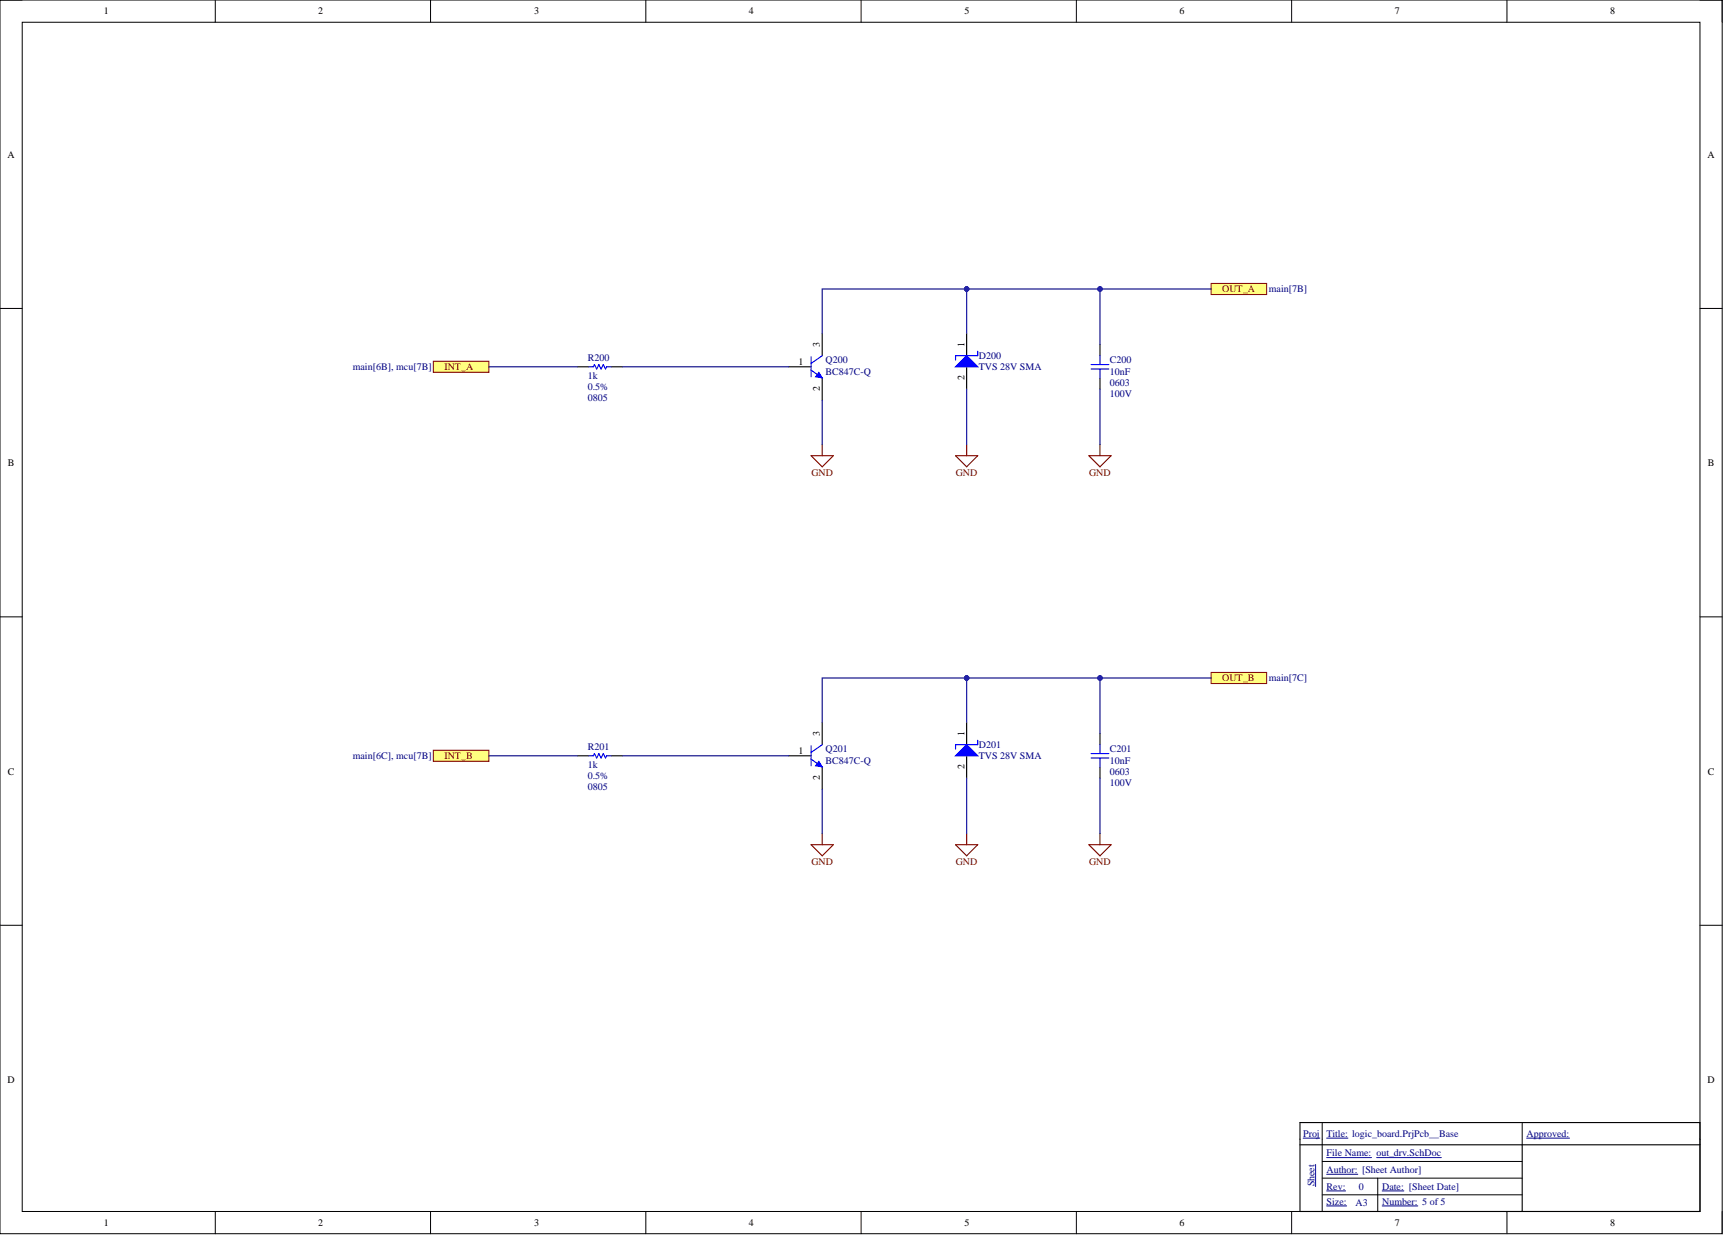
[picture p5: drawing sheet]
<svg xmlns="http://www.w3.org/2000/svg" width="393mm" height="282mm" viewBox="0 0 393 282" stroke-linecap="round" stroke-linejoin="round" font-family="sans-serif">
<g fill="none" stroke="#000" stroke-width=".23">
<path d="M0 0h392.7v281.3h-392.7zM0 0h5.1M5.1 5.1h382.5v271.2h-382.5zM49.1 0v5.1M98.2 0v5.1M147.3 0v5.1M196.4 0v5.1M245.4 0v5.1M294.5 0v5.1M343.6 0v5.1M387.6 0h5.1v5.1M0 70.3h5.1"/>
<path d="M387.6 70.3h5.1M0 140.7h5.1M387.6 140.7h5.1M0 211h5.1M387.6 211h5.1M301.5 256v20.3M347.1 256v5.1M49.1 276.3v5M98.2 276.3v5M147.3 276.3v5M196.4 276.3v5M245.4 276.3v5"/>
<path d="M294.5 276.3v5M301.5 268.7h45.6M301.5 264.9h45.6M301.5 272.5h45.6M314.2 268.7v7.6M343.6 276.3v5M392.7 276.3v5"/>
</g>
<path d="M297.2 259.6h3.8M302.5 259.6h4.9M348.1 259.6h9.8M300 265.6v5M302.5 264h10.2M302.5 271.6h4.3M302.5 275h4.6M302.5 267.8h7.1M313.9 264h14.8M315.2 271.6h4.9M315.2 275h8.1" fill="none" stroke="#000080" stroke-width=".23"/>
<path d="M296.4 256h91.2v20.3h-91.2zM296.4 261.1h91.2M347.1 261.1v15.2" fill="none" stroke="#000" stroke-width=".25"/>
<path d="M98.8 82.4h12.7v2.5h-12.7z" fill-rule="evenodd" fill="#ffff80"/>
<path d="M98.8 82.4h12.7v2.5h-12.7z" fill="none" stroke="#800000" stroke-width=".23"/>
<path d="M98.8 171.1h12.7v2.5h-12.7z" fill-rule="evenodd" fill="#ffff80"/>
<path d="M98.8 171.1h12.7v2.5h-12.7z" fill="none" stroke="#800000" stroke-width=".23"/>
<path d="M276.2 64.6h12.6v2.6h-12.6z" fill-rule="evenodd" fill="#ffff80"/>
<path d="M276.2 64.6h12.6v2.6h-12.6z" fill="none" stroke="#800000" stroke-width=".23"/>
<path d="M276.2 153.4h12.6v2.5h-12.6z" fill-rule="evenodd" fill="#ffff80"/>
<path d="M276.2 153.4h12.6v2.5h-12.6z" fill="none" stroke="#800000" stroke-width=".23"/>
<path d="M187.5 76v5.1M179.9 83.6h5.1M187.5 86.2v5.1" fill="none" stroke="#000" stroke-width=".25"/>
<path d="M185 84.4l2.5 1.8M185 81.4v4.5M187.5 81.1l-2.5 1.8" fill="none" stroke="#00f" stroke-width=".25"/>
<path d="M186.7 84.9l.8 1.3-1.5-.3z" fill="#00f"/>
<path d="M186.7 84.9l.8 1.3-1.5-.3z" fill="none" stroke="#00f" stroke-width=".23"/>
<path d="M185 103.9h5l-2.5 2.6zM187.5 101.4v2.5M248.3 103.9h5.1l-2.6 2.6zM250.8 101.4v2.5" fill="none" stroke="#800000" stroke-width=".25"/>
<path d="M220.4 76v5.1M250.8 78.6v2.5M131.7 83.6h2.6M139.3 83.6h2.6M220.4 83.6v5.1M250.8 86.2v2.5" fill="none" stroke="#000" stroke-width=".25"/>
<path d="M134.3 83.6h1l.2-.5 .6 1.1 .5-1.1 .5 1.1 .5-1.1 .5 1.1 .2-.6h1M248.8 84.2h4.1M248.8 83.1h4.1M250.8 81.1v2M250.8 84.2v2" fill="none" stroke="#00f" stroke-width=".25"/>
<path d="M220.4 81.1l2.6 2.5h-5.1z" fill="#00f"/>
<path d="M220.4 81.1l2.6 2.5h-5.1zM223 80.1v1h-5.1v1M185 173.1l2.5 1.8M185 170.1v4.5M187.5 169.8l-2.5 1.8" fill="none" stroke="#00f" stroke-width=".25"/>
<path d="M217.9 103.9h5.1l-2.6 2.6zM220.4 101.4v2.5" fill="none" stroke="#800000" stroke-width=".25"/>
<path d="M179.9 172.4h5.1M187.5 164.8v5M187.5 174.9v5.1" fill="none" stroke="#000" stroke-width=".25"/>
<path d="M186.7 173.6l.8 1.3-1.5-.3z" fill="#00f"/>
<path d="M186.7 173.6l.8 1.3-1.5-.3z" fill="none" stroke="#00f" stroke-width=".23"/>
<path d="M185 192.6h5l-2.5 2.6zM187.5 190.1v2.5M248.3 192.6h5.1l-2.6 2.6zM250.8 190.1v2.5" fill="none" stroke="#800000" stroke-width=".25"/>
<path d="M131.7 172.4h2.6M139.3 172.4h2.6M220.4 164.8v5M220.4 172.4v5M250.8 167.3v2.5M250.8 174.9v2.5" fill="none" stroke="#000" stroke-width=".25"/>
<path d="M134.3 172.4h1l.2-.5 .6 1 .5-1 .5 1 .5-1 .5 1 .2-.5h1M248.8 172.9h4.1M248.8 171.9h4.1M250.8 169.8v2.1M250.8 172.9v2" fill="none" stroke="#00f" stroke-width=".25"/>
<path d="M220.4 169.8l2.6 2.6h-5.1z" fill="#00f"/>
<path d="M220.4 169.8l2.6 2.6h-5.1zM223 168.8v1h-5.1v1" fill="none" stroke="#00f" stroke-width=".25"/>
<path d="M217.9 192.6h5.1l-2.6 2.6zM220.4 190.1v2.5" fill="none" stroke="#800000" stroke-width=".25"/>
<path d="M220.4 65.9v10.1M111.5 83.6h20.2M141.9 83.6h38M187.5 91.3v10.1M220.4 88.7v12.7M250.8 88.7v12.7" fill="none" stroke="#000080" stroke-width=".25"/>
<circle cx="220.4" cy="65.9" r=".51" fill="#000080"/>
<circle cx="220.4" cy="65.9" r=".51" fill="none" stroke="#000080" stroke-width=".23"/>
<path d="M250.8 65.9h25.4" fill="none" stroke="#000080" stroke-width=".25"/>
<circle cx="250.8" cy="65.9" r=".51" fill="#000080"/>
<circle cx="250.8" cy="65.9" r=".51" fill="none" stroke="#000080" stroke-width=".23"/>
<path d="M187.5 76v-10.1h63.3v12.7" fill="none" stroke="#000080" stroke-width=".25"/>
<circle cx="220.4" cy="65.9" r=".51" fill="#000080"/>
<circle cx="220.4" cy="65.9" r=".51" fill="none" stroke="#000080" stroke-width=".23"/>
<circle cx="250.8" cy="65.9" r=".51" fill="#000080"/>
<circle cx="250.8" cy="65.9" r=".51" fill="none" stroke="#000080" stroke-width=".23"/>
<path d="M220.4 154.6v10.2M141.9 172.4h38M187.5 180v10.1M220.4 177.4v12.7M250.8 177.4v12.7" fill="none" stroke="#000080" stroke-width=".25"/>
<circle cx="220.4" cy="154.6" r=".51" fill="#000080"/>
<circle cx="220.4" cy="154.6" r=".51" fill="none" stroke="#000080" stroke-width=".23"/>
<path d="M187.5 164.8v-10.2h63.3v12.7" fill="none" stroke="#000080" stroke-width=".25"/>
<circle cx="220.4" cy="154.6" r=".51" fill="#000080"/>
<circle cx="220.4" cy="154.6" r=".51" fill="none" stroke="#000080" stroke-width=".23"/>
<circle cx="250.8" cy="154.6" r=".51" fill="#000080"/>
<circle cx="250.8" cy="154.6" r=".51" fill="none" stroke="#000080" stroke-width=".23"/>
<path d="M250.8 154.6h25.4M111.5 172.4h20.2" fill="none" stroke="#000080" stroke-width=".25"/>
<circle cx="250.8" cy="154.6" r=".51" fill="#000080"/>
<circle cx="250.8" cy="154.6" r=".51" fill="none" stroke="#000080" stroke-width=".23"/>
<g font-size="2.3">
<text x="23.7" y="3.3">1</text>
<text x="72.6" y="3.3">2</text>
<text x="121.8" y="3.3">3</text>
<text x="170.8" y="3.3">4</text>
<text x="219.9" y="3.3">5</text>
<text x="268.9" y="3.3">6</text>
<text x="318.1" y="3.3">7</text>
<text x="367.2" y="3.3">8</text>
<text x="1.7" y="36">A</text>
<text x="389.4" y="36">A</text>
<text x="182.1" y="83.1">1</text>
<text x="187" y="79.1" transform="rotate(-90 187 79.1)">3</text>
<text x="219.9" y="79.1" transform="rotate(-90 219.9 79.1)">1</text>
<text x="187" y="89.3" transform="rotate(-90 187 89.3)">2</text>
<text x="219.9" y="86.7" transform="rotate(-90 219.9 86.7)">2</text>
<text x="1.8" y="106.3">B</text>
<text x="389.5" y="106.3">B</text>
<text x="187" y="167.8" transform="rotate(-90 187 167.8)">3</text>
<text x="219.9" y="167.8" transform="rotate(-90 219.9 167.8)">1</text>
<text x="182.1" y="171.9">1</text>
<text x="1.8" y="176.6">C</text>
<text x="187" y="178" transform="rotate(-90 187 178)">2</text>
<text x="219.9" y="175.4" transform="rotate(-90 219.9 175.4)">2</text>
<text x="389.5" y="176.6">C</text>
<text x="1.7" y="247">D</text>
<text x="389.4" y="247">D</text>
<text x="23.7" y="279.6">1</text>
<text x="72.6" y="279.6">2</text>
<text x="121.8" y="279.6">3</text>
<text x="170.8" y="279.6">4</text>
<text x="219.9" y="279.6">5</text>
<text x="268.9" y="279.6">6</text>
<text x="318.1" y="279.6">7</text>
<text x="367.2" y="279.6">8</text>
</g>
<g font-size="2.3" fill="#800000">
<text x="278.7" y="66.7">OUT_A</text>
<text x="101.3" y="84.4">INT_A</text>
<text x="185" y="108.5">GND</text>
<text x="218" y="108.5">GND</text>
<text x="248.4" y="108.5">GND</text>
<text x="278.7" y="155.4">OUT_B</text>
<text x="101.3" y="173.1">INT_B</text>
<text x="185" y="197.2">GND</text>
<text x="218" y="197.2">GND</text>
<text x="248.4" y="197.2">GND</text>
</g>
<g font-size="2.3" fill="#000080">
<text x="289.3" y="66.7">main[7B]</text>
<text x="134" y="82.4">R200</text>
<text x="188.2" y="82.9">Q200</text>
<text x="223.2" y="81.9">D200</text>
<text x="253.1" y="82.9">C200</text>
<text x="80.4" y="84.4">main[6B], mcu[7B]</text>
<text x="134" y="86.4">1k</text>
<text x="134" y="89">0.5%</text>
<text x="188.2" y="85.4">BC847C-Q</text>
<text x="223.2" y="84.4">TVS 28V SMA</text>
<text x="253.1" y="85.4">10nF</text>
<text x="253.1" y="88">0603</text>
<text x="134" y="91.5">0805</text>
<text x="253.1" y="90.5">100V</text>
<text x="289.3" y="155.4">main[7C]</text>
<text x="80.4" y="173.1">main[6C], mcu[7B]</text>
<text x="134" y="171.1">R201</text>
<text x="188.2" y="171.6">Q201</text>
<text x="223.2" y="173.1">TVS 28V SMA</text>
<text x="223.2" y="170.6">D201</text>
<text x="253.1" y="171.6">C201</text>
<text x="134" y="175.1">1k</text>
<text x="134" y="177.7">0.5%</text>
<text x="188.2" y="174.1">BC847C-Q</text>
<text x="253.1" y="174.1">10nF</text>
<text x="253.1" y="176.7">0603</text>
<text x="253.1" y="179.2">100V</text>
<text x="134" y="180.2">0805</text>
<text x="297.1" y="259.3">Proj</text>
<text x="302.5" y="259.3">Title: logic_board.PrjPcb__Base</text>
<text x="302.5" y="263.7">File Name: out_drv.SchDoc</text>
<text x="348.1" y="259.3">Approved:</text>
<text x="302.5" y="267.5">Author: [Sheet Author]</text>
<text x="299.7" y="270.6" transform="rotate(-90 299.7 270.6)">Sheet</text>
<text x="302.5" y="271.3">Rev:</text>
<text x="302.5" y="274.8">Size:</text>
<text x="309.1" y="275">A3</text>
<text x="309.9" y="271.3">0</text>
<text x="315.2" y="271.3">Date: [Sheet Date]</text>
<text x="315.2" y="274.8">Number: 5 of 5</text>
</g>
</svg>
